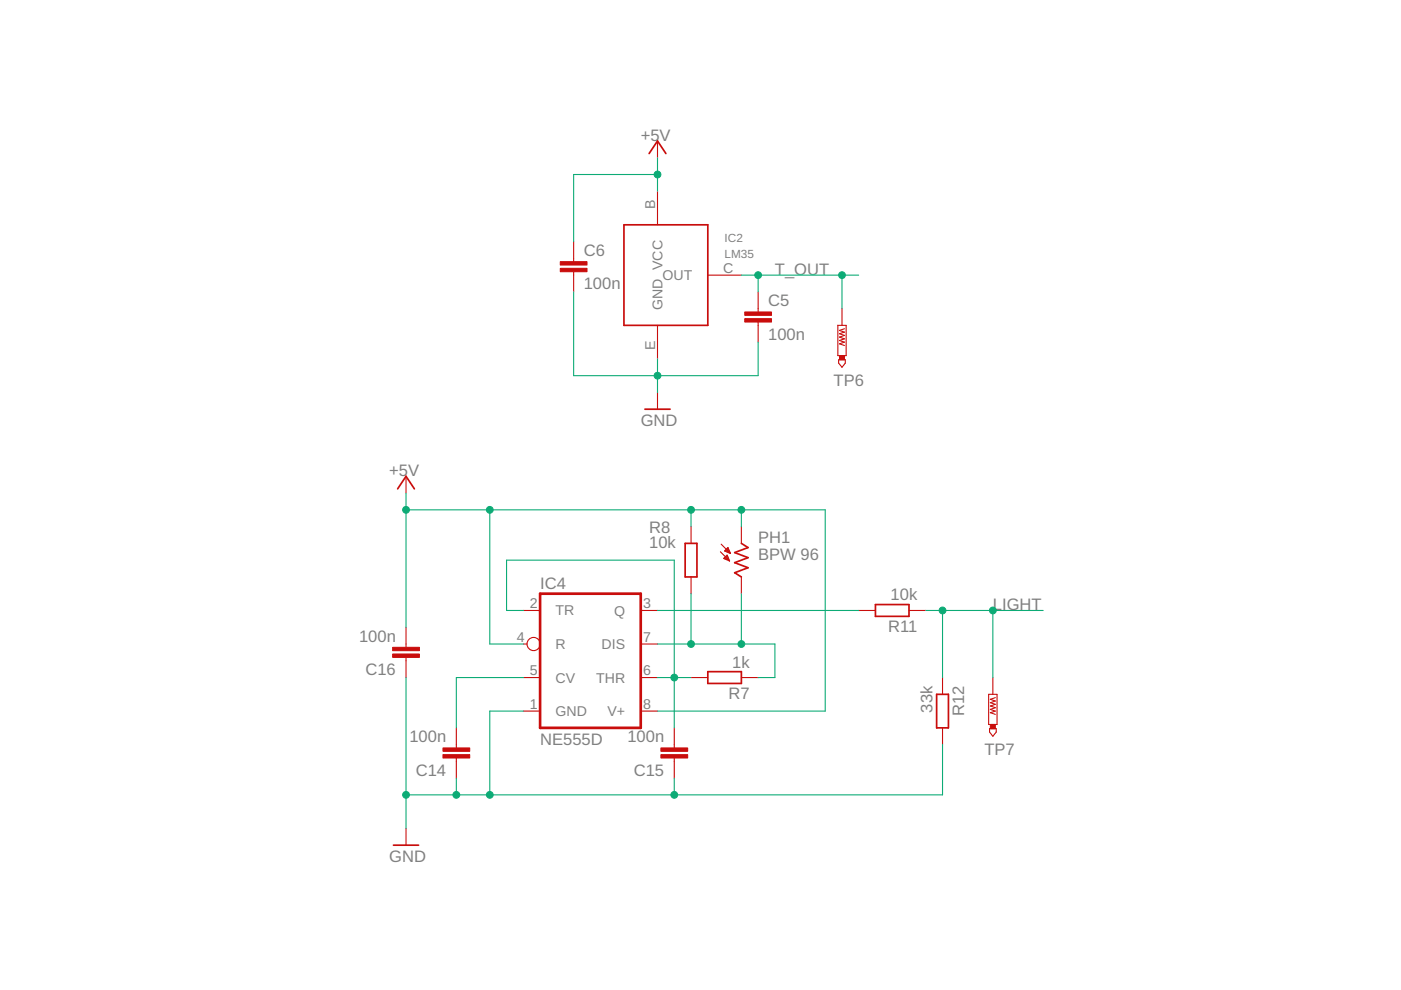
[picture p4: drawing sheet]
<svg xmlns="http://www.w3.org/2000/svg" width="297mm" height="210mm" viewBox="0 0 297 210" stroke-linecap="round" stroke-linejoin="round" font-family="sans-serif">
<g fill="none" stroke="#c90d0c" stroke-width=".23">
<path d="M139.4 29.9v3.5M121.6 51.2v4.3M121.6 57.6v4.3M139.4 40.6v7.1M150.1 58.3h7.1M139.4 69v7.1M160.7 61.9v4.2M160.7 68.3v4.2M177.6 69h1.8v6.4h-1.8zM177.8 76.3h1.4v.7l-.7 .9-.7-.9zM178.5 65.4v3.6M179 69.7l-1 .4 1 .3-1 .4 1 .3-1 .4 1 .3-1 .4 1 .3-1 .4 1 .4"/>
<path d="M139.4 83.2v3.6M86.1 101v3.5M146.5 111.7v3.5M152.7 117l2 1.9M152.9 115.4l2 1.9M153.4 118.4l.8-.7 .5 1.2zM153.6 118.3h.8M153.6 118.5h.9M153.7 116.8h1M153.7 118.1h.6M153.8 116.7h.8M153.9 117.9h.4"/>
<path d="M153.9 116.5h.6M154 118.7h.6M154.1 117.8h.1M154.1 117h.6M154.1 116.3h.3M154.3 116.1l.6 1.2-1.3-.5zM154.3 116.1h.1M154.5 118.9h.1M154.6 117.2h.2M157.2 111.7v3.5M86.1 133v4.2M86.1 139.4v4.3"/>
<path d="M111 129.4h3.5M111 136.5h.7M135.8 129.4h3.6M135.8 136.5h3.6M146.5 122.3v3.6M157.2 122.3v3.6M182.1 129.4h3.5M192.7 129.4h3.6M96.8 154.3v4.3M111 143.7h3.5M111 150.8h3.5M135.8 143.7h3.6"/>
<path d="M135.8 150.8h3.6M143 154.3v4.3M146.5 143.7h3.6M157.2 143.7h3.5M199.8 143.7v3.5M199.8 154.3v3.6M209.6 147.2h1.8v6.4h-1.8zM209.8 154.5h1.4v.7l-.7 .9-.7-.9zM210.5 143.7v3.5M211 147.9l-1 .4 1 .3-1 .4 1 .3-1 .4 1 .4-1 .3 1 .4-1 .3 1 .4M86.1 175.6v3.6M96.8 160.7v4.3"/>
<path d="M143 160.7v4.3"/>
<circle cx="113.1" cy="136.5" r="1.4"/>
</g>
<path d="M137.6 32.6l1.8-2.7 1.8 2.7M132.3 47.7h17.8v21.3h-17.8zM136.7 86.8h5.4M84.3 103.7l1.8-2.7 1.8 2.7M145.3 115.2h2.5v7.1h-2.5zM157.2 115.2l1.4 .9-2.8 1.1 2.8 1-2.8 1.1 2.8 1.1-2.8 1 1.4 .9M185.6 128.2h7.1v2.5h-7.1zM150.1 142.4h7.1v2.5h-7.1zM198.6 147.2h2.5v7.1h-2.5zM83.4 179.2h5.4" fill="none" stroke="#c90d0c" stroke-width=".36"/>
<g fill="#c90d0c" stroke="#c90d0c" stroke-width=".21">
<path d="M157.9 66.1h5.7v.8h-5.7z"/>
<path d="M157.9 67.6h5.7v.7h-5.7z"/>
<path d="M118.8 55.5h5.7v.7h-5.7z"/>
<path d="M118.8 56.9h5.7v.7h-5.7z"/>
<path d="M178 75.4h1v.9h-1z"/>
<path d="M93.9 160h5.7v.7h-5.7z"/>
<path d="M93.9 158.6h5.7v.7h-5.7z"/>
<path d="M140.1 160h5.7v.7h-5.7z"/>
<path d="M140.1 158.6h5.7v.7h-5.7z"/>
<path d="M83.2 138.7h5.7v.7h-5.7z"/>
<path d="M83.2 137.2h5.7v.8h-5.7z"/>
<path d="M210 153.6h1v.9h-1z"/>
</g>
<path d="M114.5 125.9h21.3v28.4h-21.3z" fill="none" stroke="#c90d0c" stroke-width=".57"/>
<g fill="none" stroke="#0dab76" stroke-width=".23">
<path d="M139.4 33.4v7.2M139.4 37h-17.8v14.2M157.2 58.3h24.9M160.7 58.3v3.6M178.5 58.3v7.1M121.6 61.9v17.8h39.1v-7.2M139.4 76.1v7.1M86.1 108.1h88.9v42.7h-35.6M86.1 104.5v28.5M103.8 108.1v28.4h7.2M146.5 108.1v3.6M157.2 108.1v3.6"/>
<path d="M111 129.4h-3.6v-10.6h35.6v35.5M139.4 136.5h24.9v7.2h-3.6M139.4 129.4h42.7M146.5 125.9v10.6M157.2 125.9v10.6M196.3 129.4h24.9M199.8 129.4v14.3M210.5 129.4v14.3M86.1 143.7v31.9M111 150.8h-7.2v17.7M111 143.7h-14.2v10.6M139.4 143.7h7.1"/>
<path d="M199.8 157.9v10.6h-113.7M96.8 165v3.5M143 165v3.5"/>
</g>
<g fill="#0dab76" stroke="#0dab76" stroke-width=".21">
<circle cx="139.4" cy="79.7" r=".72"/>
<circle cx="103.8" cy="168.5" r=".72"/>
<circle cx="96.8" cy="168.5" r=".72"/>
<circle cx="86.1" cy="168.5" r=".72"/>
<circle cx="143" cy="168.5" r=".72"/>
<circle cx="160.7" cy="58.3" r=".72"/>
<circle cx="178.5" cy="58.3" r=".72"/>
<circle cx="139.4" cy="37" r=".72"/>
<circle cx="103.8" cy="108.1" r=".72"/>
<circle cx="157.2" cy="108.1" r=".72"/>
<circle cx="86.1" cy="108.1" r=".72"/>
<circle cx="146.5" cy="108.1" r=".72"/>
<circle cx="199.8" cy="129.4" r=".72"/>
<circle cx="210.5" cy="129.4" r=".72"/>
<circle cx="157.2" cy="136.5" r=".72"/>
<circle cx="146.5" cy="136.5" r=".72"/>
<circle cx="143" cy="143.7" r=".72"/>
</g>
<g font-size="3.5" fill="#808080">
<text x="135.8" y="29.9">+5V</text>
<text x="123.8" y="54.2">C6</text>
<text x="164.3" y="58.3">T_OUT</text>
<text x="123.8" y="61.3">100n</text>
<text x="162.9" y="64.9">C5</text>
<text x="162.9" y="72">100n</text>
<text x="176.7" y="81.8">TP6</text>
<text x="135.8" y="90.3">GND</text>
<text x="82.5" y="101">+5</text>
<text x="86.5" y="101">V</text>
<text x="137.6" y="113.1">R8</text>
<text x="137.6" y="116.3">10k</text>
<text x="160.7" y="118.8">BPW 96</text>
<text x="160.7" y="115.2">PH1</text>
<text x="114.5" y="124.8">IC4</text>
<text x="188.8" y="127.3">10k</text>
<text x="210.5" y="129.4">LIGHT</text>
<text x="76.1" y="136">100n</text>
<text x="188.3" y="134">R11</text>
<text x="77.5" y="143.1">C16</text>
<text x="155.3" y="141.5">1k</text>
<text x="154.5" y="148.2">R7</text>
<text x="197.7" y="151.1" transform="rotate(-90 197.7 151.1)">33k</text>
<text x="204.4" y="151.9" transform="rotate(-90 204.4 151.9)">R12</text>
<text x="86.8" y="157.3">100n</text>
<text x="114.5" y="158.1">NE555D</text>
<text x="133" y="157.3">100n</text>
<text x="208.7" y="160">TP7</text>
<text x="88.2" y="164.5">C14</text>
<text x="134.4" y="164.5">C15</text>
<text x="82.5" y="182.8">GND</text>
</g>
<g font-size="3" fill="#808080">
<text x="138.9" y="44.4" transform="rotate(-90 138.9 44.4)">B</text>
<text x="140.4" y="59.4">OUT</text>
<text x="153.3" y="57.8">C</text>
<text x="140.5" y="65.7" transform="rotate(-90 140.5 65.7)">GND VCC</text>
<text x="138.9" y="74.3" transform="rotate(-90 138.9 74.3)">E</text>
<text x="112.3" y="128.9">2</text>
<text x="117.8" y="130.5">TR</text>
<text x="130.2" y="130.5">Q</text>
<text x="136.3" y="128.9">3</text>
<text x="109.6" y="136">4</text>
<text x="117.8" y="137.6">R</text>
<text x="127.6" y="137.6">DIS</text>
<text x="136.3" y="136">7</text>
<text x="112.3" y="143.2">5</text>
<text x="136.3" y="143.2">6</text>
<text x="117.8" y="144.7">CV</text>
<text x="126.4" y="144.7">THR</text>
<text x="112.3" y="150.3">1</text>
<text x="117.8" y="151.8">GND</text>
<text x="128.8" y="151.8">V+</text>
<text x="136.3" y="150.3">8</text>
</g>
<g font-size="2.5" fill="#808080">
<text x="153.6" y="51.2">IC2</text>
<text x="153.6" y="54.8">LM35</text>
</g>
</svg>
